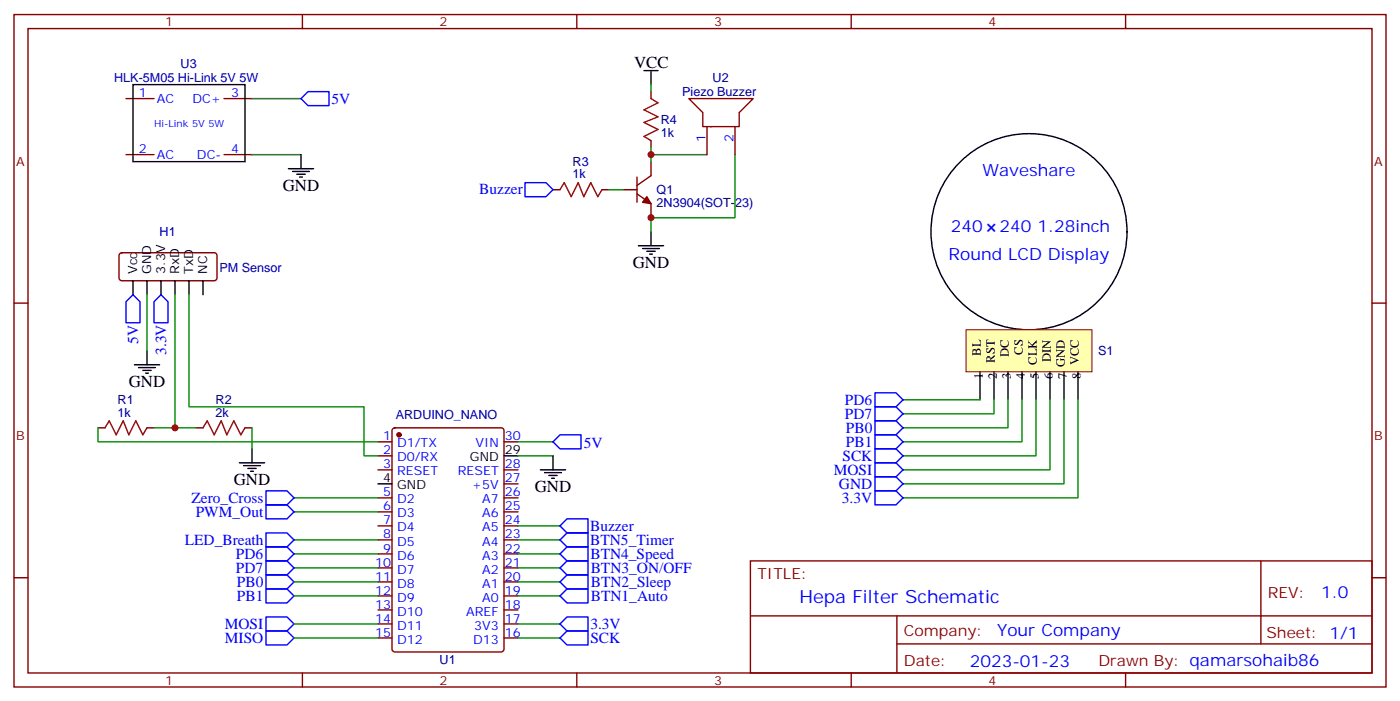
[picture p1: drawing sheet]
<svg xmlns="http://www.w3.org/2000/svg" width="353mm" height="177mm" viewBox="0 0 353 177" stroke-linecap="round" stroke-linejoin="round" font-family="sans-serif">
<g fill="none" stroke="#870000" stroke-width=".35">
<path d="M3.5 3.7h345.7v169.3h-345.7zM7.1 7.2h338.6v162.3h-338.6zM76.2 3.7v3.5M145.3 3.7v3.5M214.5 3.7v3.5M283.6 3.7v3.5M31.7 24.8h7.1M31.7 38.9h7.1M56.4 24.8h7.1M56.4 38.9h7.1M164 23.1v1.7M164 35.4v1.8"/>
<path d="M173.6 24.8h16.2l-3.5 3.6v3.5h-9.2v-3.5zM178.2 31.9v7M185.2 31.9v7M139.3 47.8h1.8M151.7 47.8h1.8M157 47.8h3.5M160.5 48.8l3.5 2.5v3.5M160.5 44.6v6.3M164 40.7v3.5l-3.5 2.5M3.5 76.3h3.6M30.2 63.8l.5-.2h23.3a.71 .71 0 0 1 .7 .7v5.7l-.5 .6-23.5 .1-.5-.2-.2-.5v-5.7zM345.7 76.3h3.5"/>
<path d="M24.7 107.7h1.8M37 107.7h1.8M49.4 107.7h1.8M61.7 107.7h1.8M95.2 111.3h3.6M95.2 114.8h3.6M95.2 118.3h3.6M99 107.9l.5-.2h26.8a.71 .71 0 0 1 .7 .7l-.1 55.4-.6 .4h-26.8l-.5-.3-.2-.4v-55.1zM127 111.3h3.5M127 118.3h3.5M95.2 125.4h3.6M95.2 128.9h3.6"/>
<path d="M95.2 132.4h3.6M95.2 136h3.6M95.2 139.5h3.6M127 125.4h3.5M127 128.9h3.5M127 132.4h3.5M127 136h3.5M127 139.5h3.5M127 121.8h3.5M3.5 145.5h3.6M95.2 143h3.6M95.2 146.5h3.6"/>
<path d="M95.2 150.1h3.6M95.2 153.6h3.6M95.2 157.1h3.6M127 143h3.5M127 146.5h3.5M127 150.1h3.5M127 153.6h3.5M127 157.1h3.5M189.1 141.3h156.6v28.2h-156.6zM189.1 155.1h156.5M226 155.1v14.1M317.7 141.3v20.9"/>
<path d="M345.7 145.5h3.5M76.2 169.5v3.5M95.2 160.7h3.6M127 160.7h3.5M145.3 169.5v3.5M214.5 169.5v3.5M226 162.2h119.6M283.6 169.5v3.5"/>
</g>
<g fill="#870000" stroke="#870000" stroke-width=".35">
<path d="M163 49.5l1 1.8-2.1-.4z"/>
<circle cx="100.5" cy="109.5" r=".53"/>
</g>
<g fill="none" stroke="#000" stroke-width=".35">
<path d="M162.3 17.8h3.5M164 17.8v3.5M33.5 21.3h28.2v19.4h-28.2zM75.8 38.9v3.6M72.7 42.5h6.3M73.7 43.2h4.3M74.8 43.9h2.1M75.5 44.6h.7M164 58.3v3.6M33.5 70.7v3.5M37 70.7v3.5M40.6 70.7v3.5"/>
<path d="M44.1 70.7v3.5M47.6 70.7v3.5M51.2 70.7v3.5M160.9 61.9h6.3M161.9 62.6h4.3M163 63.3h2.1M163.7 64h.7M60.3 116.6h6.4M61.4 117.3h4.2M62.4 118h2.2M63.1 118.7h.8M63.5 113v3.6"/>
<path d="M127 114.8h3.5M136.2 118.3h6.3M137.2 119h4.3M138.3 119.7h2.1M139.3 114.8v3.5M95.2 121.8h3.6M139 120.4h.7"/>
<circle cx="259.3" cy="58.3" r="24.7"/>
</g>
<path d="M164 24.8l1.8 1.1-3.5 1.8 3.5 1.7-3.5 1.4 3.5 1.8-3.5 1.8 1.7 1M141.1 47.8l1.1-1.8 1.7 3.5 1.8-3.5 1.4 3.5 1.8-3.5 1.7 3.5 1.1-1.7M26.5 107.7l1-1.7 1.8 3.5 1.7-3.5 1.5 3.5 1.7-3.5 1.8 3.5 1-1.8M51.2 107.7l1-1.7 1.8 3.5 1.7-3.5 1.4 3.5 1.8-3.5 1.8 3.5 1-1.8" fill="none" stroke="#a10000" stroke-width=".35"/>
<g fill="none" stroke="#008700" stroke-width=".35">
<path d="M63.5 38.9h12.3M63.5 24.8h12.3M164 21.3v1.8M164 37.2v3.5M164 38.9h14.2M185.2 38.9v15.9h-21.2v3.5M153.5 47.8h3.5M44.1 74.2v33.5M47.6 74.2v28.2h44.1v12.4h3.5M24.7 107.7v3.6h70.5M38.8 107.7h10.6M63.5 107.7v5.3"/>
<path d="M130.5 111.3h8.8M130.5 114.8h8.8M74.1 125.4h21.1M74.1 128.9h21.1M74.1 136h21.1M130.5 136h10.6M130.5 139.5h10.6M130.5 132.4h10.6M130.5 150.1h10.6M130.5 146.5h10.6M130.5 143h10.6"/>
</g>
<path d="M75.8 24.8l1.8-1.7h5.3v3.5h-5.3zM132.3 46h5.3l1.7 1.8-1.7 1.7h-5.3zM139.3 111.3l1.8-1.8h5.3v3.5h-5.3zM67 123.6h5.3l1.8 1.8-1.8 1.7h-5.3zM67 127.1h5.3l1.8 1.8-1.8 1.8h-5.3zM67 134.2h5.3l1.8 1.8-1.8 1.7h-5.3zM141.1 132.4l1.8-1.7h5.3v3.5h-5.3zM141.1 136l1.8-1.8h5.3v3.5h-5.3zM141.1 139.5l1.8-1.8h5.3v3.6h-5.3zM141.1 150.1l1.8-1.8h5.3v3.5h-5.3zM141.1 143l1.8-1.7h5.3v3.5h-5.3zM141.1 146.5l1.8-1.7h5.3v3.5h-5.3z" fill="none" stroke="#00f" stroke-width=".35"/>
<path d="M243.4 83h31.8v10.6h-31.8z" fill="#ffffb0" stroke="#800000" stroke-width=".25"/>
<g fill="none" stroke="#000" stroke-width=".35">
<path d="M33.9 91.9h6.3M34.9 92.6h4.3M36 93.3h2.1M36.7 94h.7M37 88.3v3.6M246.9 93.6v7.1M250.5 93.6v7.1M254 93.6v7.1M257.5 93.6v7.1M261.1 93.6v7.1M264.6 93.6v7.1M268.1 93.6v7.1"/>
<path d="M271.6 93.6v7.1"/>
</g>
<g fill="none" stroke="#008700" stroke-width=".35">
<path d="M37 74.2v14.1M227.5 100.7h19.4M250.5 100.7v3.5h-23M254 100.7v7h-26.5M257.5 100.7v10.6h-30M261.1 100.7v14.1h-33.6M264.6 100.7v17.6h-37.1M268.1 100.7v21.1h-40.6M271.6 100.7v24.7h-44.1M74.1 139.5h21.1M74.1 157.1h21.1M74.1 150.1h21.1"/>
<path d="M74.1 146.5h21.1M74.1 143h21.1M130.5 157.1h10.6M74.1 160.7h21.1M130.5 160.7h10.6"/>
</g>
<g fill="none" stroke="#00f" stroke-width=".35">
<path d="M33.5 74.2l1.8 1.8v5.3h-3.6v-5.3zM38.8 76l1.8-1.8 1.7 1.8v5.3h-3.5zM220.5 98.9h5.3l1.7 1.8-1.7 1.7h-5.3zM220.5 102.4h5.3l1.7 1.8-1.7 1.8h-5.3zM220.5 106h5.3l1.7 1.7-1.7 1.8h-5.3zM220.5 109.5h5.3l1.7 1.8-1.7 1.7h-5.3zM220.5 113h5.3l1.7 1.8-1.7 1.8h-5.3zM220.5 116.6h5.3l1.7 1.7-1.7 1.8h-5.3zM67 137.7h5.3l1.8 1.8-1.8 1.8h-5.3zM220.5 120.1h5.3l1.7 1.7-1.7 1.8h-5.3zM220.5 123.6h5.3l1.7 1.8-1.7 1.7h-5.3zM67 158.9h5.3l1.8 1.8-1.8 1.7h-5.3z"/>
<path d="M67 155.4h5.3l1.8 1.7-1.8 1.8h-5.3zM67 148.3h5.3l1.8 1.8-1.8 1.7h-5.3zM67 144.8h5.3l1.8 1.7-1.8 1.8h-5.3zM67 141.3h5.3l1.8 1.7-1.8 1.8h-5.3zM141.1 157.1l1.8-1.7h5.3v3.5h-5.3zM141.1 160.7l1.8-1.8h5.3v3.5h-5.3z"/>
</g>
<g fill="#c00">
<circle cx="44.1" cy="107.7" r=".88"/>
<circle cx="164" cy="38.9" r=".88"/>
<circle cx="164" cy="54.8" r=".88"/>
</g>
<text font-size="4.6" fill="#00f" x="201.4" y="151.8">Hepa Filter Schematic</text>
<g font-size="4.2">
<text x="159.8" y="17.1">VCC</text>
<text x="71.3" y="48.1">GND</text>
<text x="159.5" y="67.5">GND</text>
<text x="32.5" y="97.5">GND</text>
<text x="58.9" y="122.2">GND</text>
<text x="134.8" y="124">GND</text>
</g>
<g font-size="4.2" fill="#00f">
<text x="247.6" y="44.2">Waveshare</text>
<text x="239.6" y="58.3">240</text>
<text x="251.9" y="58.3">240 1.28inch</text>
<text x="239" y="65.4">Round LCD Display</text>
<text x="332.9" y="150.5">1.0</text>
<text x="251.3" y="160.1">Your Company</text>
<text x="244.3" y="167.9">2023-01-23</text>
</g>
<g font-size="3.9" fill="#00f">
<text x="83.5" y="26.2">5V</text>
<text x="120.8" y="48.9">Buzzer</text>
<text x="34.8" y="86.6" transform="rotate(-90 34.8 86.6)">5V</text>
<text x="41.8" y="89.4" transform="rotate(-90 41.8 89.4)">3.3V</text>
<text x="212.9" y="102">PD6</text>
<text x="212.9" y="105.5">PD7</text>
<text x="147.1" y="112.7">5V</text>
<text x="213.1" y="109">PB0</text>
<text x="213.1" y="112.5">PB1</text>
<text x="210.1" y="119.6">MOSI</text>
<text x="212.3" y="116.1">SCK</text>
<text x="211.4" y="123.1">GND</text>
<text x="48.3" y="126.6">Zero_Cross</text>
<text x="49.3" y="130.2">PWM_Out</text>
<text x="212.1" y="126.6">3.3V</text>
<text x="46.6" y="137.2">LED_Breath</text>
<text x="148.7" y="137.2">BTN5_Timer</text>
<text x="148.7" y="133.7">Buzzer</text>
<text x="59.5" y="140.7">PD6</text>
<text x="148.8" y="140.8">BTN4_Speed</text>
<text x="59.5" y="144.3">PD7</text>
<text x="59.7" y="147.8">PB0</text>
<text x="148.8" y="144.3">BTN3_ON/OFF</text>
<text x="148.9" y="147.8">BTN2_Sleep</text>
<text x="59.7" y="151.3">PB1</text>
<text x="148.9" y="151.3">BTN1_Auto</text>
<text x="56.7" y="161.9">MISO</text>
<text x="56.7" y="158.4">MOSI</text>
<text x="148.8" y="158.4">3.3V</text>
<text x="148.8" y="161.9">SCK</text>
</g>
<g font-size="3.9" fill="#800">
<text x="190.9" y="145.8">TITLE:</text>
<text x="319.5" y="150.5">REV:</text>
<text x="227.8" y="160">Company:</text>
<text x="319.1" y="160.7">Sheet: 1/1</text>
<text x="227.8" y="167.7">Date:</text>
<text x="276.8" y="167.8">Drawn By: qamarsohaib86</text>
</g>
<g font-size="3.2" fill="#800">
<text x="41.6" y="6.7">1</text>
<text x="110.8" y="6.7">2</text>
<text x="179.9" y="6.7">3</text>
<text x="249.1" y="6.7">4</text>
<text x="4.1" y="41.8">A</text>
<text x="346.3" y="41.8">A</text>
<text x="4.1" y="110.9">B</text>
<text x="346.3" y="110.9">B</text>
<text x="41.6" y="172.5">1</text>
<text x="110.8" y="172.5">2</text>
<text x="179.9" y="172.5">3</text>
<text x="249.1" y="172.5">4</text>
</g>
<g font-size="3.2" fill="#000080">
<text x="45.5" y="17.1">U3</text>
<text x="28.8" y="20.7">HLK-5M05 Hi-Link 5V 5W</text>
<text x="179.6" y="20.6">U2</text>
<text x="171.9" y="24.2">Piezo Buzzer</text>
<text x="166.5" y="34.4">1k</text>
<text x="166.5" y="31.3">R4</text>
<text x="144.3" y="41.8">R3</text>
<text x="144.3" y="44.9">1k</text>
<text x="165.5" y="52.1">2N3904(SOT-23)</text>
<text x="165.5" y="48.9">Q1</text>
<text x="40.2" y="59.5">H1</text>
<text x="55.3" y="68.4">PM Sensor</text>
<text x="276.7" y="89.5">S1</text>
<text x="29.6" y="101.7">R1</text>
<text x="54.3" y="101.7">R2</text>
<text x="29.6" y="104.9">1k</text>
<text x="54.3" y="104.9">2k</text>
<text x="99.7" y="105.4">ARDUINO_NANO</text>
<text x="110.8" y="167.2">U1</text>
</g>
<g font-size="3.2" fill="#00f">
<text x="35" y="24.5">1</text>
<text x="39.5" y="25.9">AC</text>
<text x="48.5" y="25.9">DC+</text>
<text x="58.2" y="24.5">3</text>
<text x="177.8" y="35.7" transform="rotate(-90 177.8 35.7)">1</text>
<text x="184.9" y="35.7" transform="rotate(-90 184.9 35.7)">2</text>
<text x="35" y="38.6">2</text>
<text x="39.5" y="40">AC</text>
<text x="49.6" y="40">DC-</text>
<text x="58.2" y="38.6">4</text>
<text x="96.6" y="110.9">1</text>
<text x="100.1" y="112.7">D1/TX</text>
<text x="119.8" y="112.7">VIN</text>
<text x="127.2" y="110.9">30</text>
<text x="96.6" y="114.4">2</text>
<text x="96.6" y="118">3</text>
<text x="100.1" y="116.2">D0/RX</text>
<text x="100.1" y="119.7">RESET</text>
<text x="115.4" y="119.7">RESET</text>
<text x="127.2" y="118">28</text>
<text x="96.6" y="125">5</text>
<text x="118.9" y="123.3">+5V</text>
<text x="127.2" y="125">26</text>
<text x="127.2" y="121.5">27</text>
<text x="96.6" y="128.6">6</text>
<text x="100.1" y="126.8">D2</text>
<text x="100.1" y="130.3">D3</text>
<text x="121.5" y="130.3">A6</text>
<text x="121.5" y="126.8">A7</text>
<text x="127.2" y="128.6">25</text>
<text x="96.6" y="132.1">7</text>
<text x="96.6" y="135.6">8</text>
<text x="100.1" y="133.8">D4</text>
<text x="100.1" y="137.4">D5</text>
<text x="121.5" y="137.4">A4</text>
<text x="121.5" y="133.8">A5</text>
<text x="127.2" y="135.6">23</text>
<text x="127.2" y="132.1">24</text>
<text x="94.6" y="142.7">10</text>
<text x="96.6" y="139.1">9</text>
<text x="100.1" y="140.9">D6</text>
<text x="121.5" y="140.9">A3</text>
<text x="127.2" y="142.7">21</text>
<text x="127.2" y="139.1">22</text>
<text x="94.6" y="146.2">11</text>
<text x="94.6" y="149.7">12</text>
<text x="100.1" y="144.4">D7</text>
<text x="100.1" y="148">D8</text>
<text x="121.5" y="148">A1</text>
<text x="121.5" y="144.4">A2</text>
<text x="127.2" y="149.7">19</text>
<text x="127.2" y="146.2">20</text>
<text x="94.6" y="153.2">13</text>
<text x="100.1" y="151.5">D9</text>
<text x="100.1" y="155">D10</text>
<text x="117.5" y="155">AREF</text>
<text x="121.5" y="151.5">A0</text>
<text x="127.2" y="153.2">18</text>
<text x="94.6" y="156.8">14</text>
<text x="94.6" y="160.3">15</text>
<text x="100.1" y="158.5">D11</text>
<text x="119.5" y="158.5">3V3</text>
<text x="127.2" y="160.3">16</text>
<text x="127.2" y="156.8">17</text>
<text x="100.1" y="162.1">D12</text>
<text x="119.2" y="162.1">D13</text>
</g>
<g font-size="3.2">
<text x="34.6" y="68.9" transform="rotate(-90 34.6 68.9)">Vcc</text>
<text x="38.1" y="68.9" transform="rotate(-90 38.1 68.9)">GND</text>
<text x="41.6" y="68.9" transform="rotate(-90 41.6 68.9)">3.3V</text>
<text x="45.2" y="68.9" transform="rotate(-90 45.2 68.9)">RxD</text>
<text x="48.7" y="68.9" transform="rotate(-90 48.7 68.9)">TxD</text>
<text x="52.2" y="68.9" transform="rotate(-90 52.2 68.9)">NC</text>
<text x="247.1" y="89.5" transform="rotate(-90 247.1 89.5)">BL</text>
<text x="254.2" y="89.9" transform="rotate(-90 254.2 89.9)">DC</text>
<text x="257.7" y="89.4" transform="rotate(-90 257.7 89.4)">CS</text>
<text x="247.6" y="95.4" transform="rotate(-90 247.6 95.4)">1</text>
<text x="250.6" y="91.3" transform="rotate(-90 250.6 91.3)">RST</text>
<text x="251.2" y="95.4" transform="rotate(-90 251.2 95.4)">2</text>
<text x="254.7" y="95.4" transform="rotate(-90 254.7 95.4)">3</text>
<text x="258.2" y="95.4" transform="rotate(-90 258.2 95.4)">4</text>
<text x="261.2" y="91.8" transform="rotate(-90 261.2 91.8)">CLK</text>
<text x="261.8" y="95.4" transform="rotate(-90 261.8 95.4)">5</text>
<text x="264.8" y="91.1" transform="rotate(-90 264.8 91.1)">DIN</text>
<text x="265.3" y="95.4" transform="rotate(-90 265.3 95.4)">6</text>
<text x="268.3" y="92.4" transform="rotate(-90 268.3 92.4)">GND</text>
<text x="268.8" y="95.4" transform="rotate(-90 268.8 95.4)">7</text>
<text x="271.8" y="92" transform="rotate(-90 271.8 92)">VCC</text>
<text x="272.3" y="95.4" transform="rotate(-90 272.3 95.4)">8</text>
<text x="118.4" y="116.2">GND</text>
<text x="127.2" y="114.4">29</text>
<text x="96.6" y="121.5">4</text>
<text x="100.1" y="123.3">GND</text>
</g>
<text font-size="2.5" fill="#00f" x="38.8" y="31.9">Hi-Link 5V 5W</text>
</svg>
